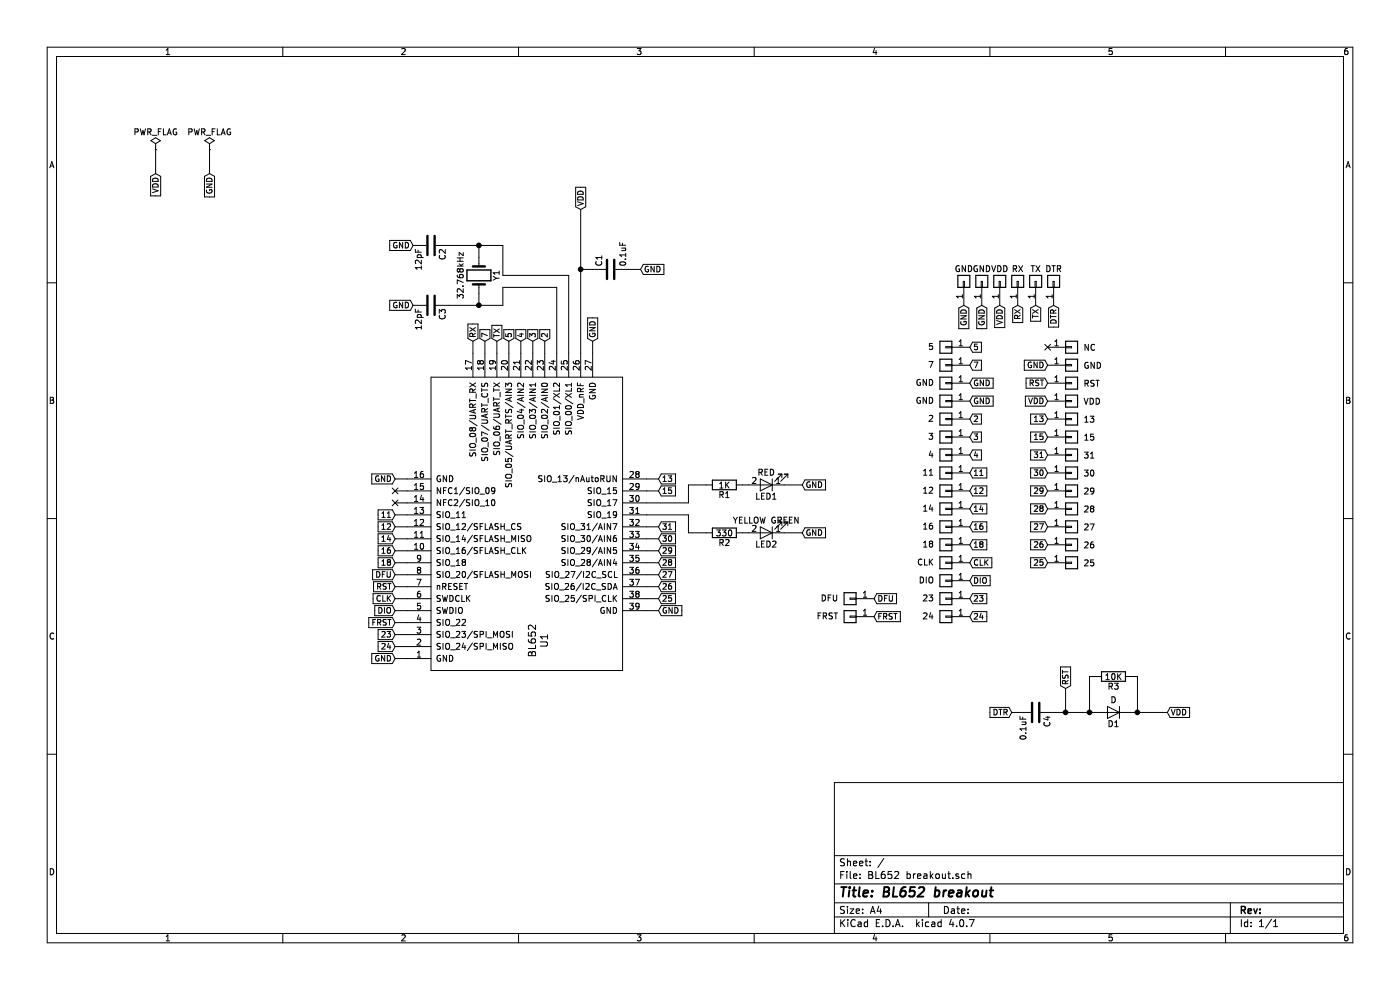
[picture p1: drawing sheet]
EESchema Schematic File Version 2
LIBS:device
LIBS:switches
LIBS:power
LIBS:transistors
LIBS:conn
LIBS:linear
LIBS:regul
LIBS:74xx
LIBS:cmos4000
LIBS:adc-dac
LIBS:memory
LIBS:xilinx
LIBS:microcontrollers
LIBS:dsp
LIBS:microchip
LIBS:analog_switches
LIBS:motorola
LIBS:texas
LIBS:intel
LIBS:audio
LIBS:interface
LIBS:digital-audio
LIBS:philips
LIBS:display
LIBS:cypress
LIBS:siliconi
LIBS:opto
LIBS:atmel
LIBS:contrib
LIBS:valves
LIBS:BL652
LIBS:BL652 breakout-cache
EELAYER 25 0
EELAYER END
$Descr A4 11693 8268
encoding utf-8
Sheet 1 1
Title "BL652 breakout"
Date ""
Rev ""
Comp ""
Comment1 ""
Comment2 ""
Comment3 ""
Comment4 ""
$EndDescr
$Comp
L C C2
U 1 1
P 3600 2050
F 0 "C2" H 3625 2150 50  0000 L CNN
F 1 "12pF" H 3625 1950 50  0000 L CNN
F 2 ".pretty:1608" H 3638 1900 50  0001 C CNN
F 3 "" H 3600 2050 50  0001 C CNN
	1    3600 2050
	0    1    1    0   
$EndComp
$Comp
L C C3
U 1 1
P 3600 2550
F 0 "C3" H 3625 2650 50  0000 L CNN
F 1 "12pF" H 3625 2450 50  0000 L CNN
F 2 ".pretty:1608" H 3638 2400 50  0001 C CNN
F 3 "" H 3600 2550 50  0001 C CNN
	1    3600 2550
	0    1    1    0   
$EndComp
$Comp
L Crystal Y1
U 1 1
P 4000 2300
F 0 "Y1" H 4000 2450 50  0000 C CNN
F 1 "32.768kHz" H 4000 2150 50  0000 C CNN
F 2 ".pretty:FC-135" H 4000 2300 50  0001 C CNN
F 3 "" H 4000 2300 50  0001 C CNN
	1    4000 2300
	0    1    1    0   
$EndComp
$Comp
L Conn_01x01 P25
U 1 1
P 8950 4700
F 0 "P25" H 9200 4700 50  0001 C CNN
F 1 "25" H 9050 4700 50  0000 L CNN
F 2 ".pretty:Wirepad" H 8950 4700 50  0001 C CNN
F 3 "" H 8950 4700 50  0001 C CNN
	1    8950 4700
	1    0    0    -1  
$EndComp
$Comp
L Conn_01x01 P26
U 1 1
P 8950 4550
F 0 "P26" H 9200 4550 50  0001 C CNN
F 1 "26" H 9050 4550 50  0000 L CNN
F 2 ".pretty:Wirepad" H 8950 4550 50  0001 C CNN
F 3 "" H 8950 4550 50  0001 C CNN
	1    8950 4550
	1    0    0    -1  
$EndComp
$Comp
L Conn_01x01 P28
U 1 1
P 8950 4250
F 0 "P28" H 9200 4250 50  0001 C CNN
F 1 "28" H 9050 4250 50  0000 L CNN
F 2 ".pretty:Wirepad" H 8950 4250 50  0001 C CNN
F 3 "" H 8950 4250 50  0001 C CNN
	1    8950 4250
	1    0    0    -1  
$EndComp
$Comp
L Conn_01x01 P29
U 1 1
P 8950 4100
F 0 "P29" H 9200 4100 50  0001 C CNN
F 1 "29" H 9050 4100 50  0000 L CNN
F 2 ".pretty:Wirepad" H 8950 4100 50  0001 C CNN
F 3 "" H 8950 4100 50  0001 C CNN
	1    8950 4100
	1    0    0    -1  
$EndComp
$Comp
L Conn_01x01 P30
U 1 1
P 8950 3950
F 0 "P30" H 9200 3950 50  0001 C CNN
F 1 "30" H 9050 3950 50  0000 L CNN
F 2 ".pretty:Wirepad" H 8950 3950 50  0001 C CNN
F 3 "" H 8950 3950 50  0001 C CNN
	1    8950 3950
	1    0    0    -1  
$EndComp
$Comp
L Conn_01x01 P2
U 1 1
P 7900 3500
F 0 "P2" H 8150 3500 50  0001 C CNN
F 1 "2" H 8000 3500 50  0000 L CNN
F 2 ".pretty:Wirepad" H 7900 3500 50  0001 C CNN
F 3 "" H 7900 3500 50  0001 C CNN
	1    7900 3500
	-1   0    0    1   
$EndComp
$Comp
L Conn_01x01 P3
U 1 1
P 7900 3650
F 0 "P3" H 8150 3650 50  0001 C CNN
F 1 "3" H 8000 3650 50  0000 L CNN
F 2 ".pretty:Wirepad" H 7900 3650 50  0001 C CNN
F 3 "" H 7900 3650 50  0001 C CNN
	1    7900 3650
	-1   0    0    1   
$EndComp
$Comp
L Conn_01x01 P4
U 1 1
P 7900 3800
F 0 "P4" H 8150 3800 50  0001 C CNN
F 1 "4" H 8000 3800 50  0000 L CNN
F 2 ".pretty:Wirepad" H 7900 3800 50  0001 C CNN
F 3 "" H 7900 3800 50  0001 C CNN
	1    7900 3800
	-1   0    0    1   
$EndComp
$Comp
L Conn_01x01 P5
U 1 1
P 7900 2900
F 0 "P5" H 8150 2900 50  0001 C CNN
F 1 "5" H 8000 2900 50  0000 L CNN
F 2 ".pretty:Wirepad" H 7900 2900 50  0001 C CNN
F 3 "" H 7900 2900 50  0001 C CNN
	1    7900 2900
	-1   0    0    1   
$EndComp
$Comp
L Conn_01x01 PTX1
U 1 1
P 8650 2350
F 0 "PTX1" H 8900 2350 50  0001 C CNN
F 1 "TX" V 8750 2350 50  0000 C CNN
F 2 ".pretty:Wirepad" H 8650 2350 50  0001 C CNN
F 3 "" H 8650 2350 50  0001 C CNN
	1    8650 2350
	0    -1   -1   0   
$EndComp
$Comp
L Conn_01x01 P7
U 1 1
P 7900 3050
F 0 "P7" H 8150 3050 50  0001 C CNN
F 1 "7" H 8000 3050 50  0000 L CNN
F 2 ".pretty:Wirepad" H 7900 3050 50  0001 C CNN
F 3 "" H 7900 3050 50  0001 C CNN
	1    7900 3050
	-1   0    0    1   
$EndComp
$Comp
L Conn_01x01 PRX1
U 1 1
P 8500 2350
F 0 "PRX1" H 8750 2350 50  0001 C CNN
F 1 "RX" V 8600 2350 50  0000 C CNN
F 2 ".pretty:Wirepad" H 8500 2350 50  0001 C CNN
F 3 "" H 8500 2350 50  0001 C CNN
	1    8500 2350
	0    -1   -1   0   
$EndComp
$Comp
L Conn_01x01 P12
U 1 1
P 7900 4100
F 0 "P12" H 8200 4100 50  0001 C CNN
F 1 "12" H 8000 4100 50  0000 L CNN
F 2 ".pretty:Wirepad" H 7900 4100 50  0001 C CNN
F 3 "" H 7900 4100 50  0001 C CNN
	1    7900 4100
	-1   0    0    1   
$EndComp
$Comp
L Conn_01x01 P14
U 1 1
P 7900 4250
F 0 "P14" H 8200 4250 50  0001 C CNN
F 1 "14" H 8000 4250 50  0000 L CNN
F 2 ".pretty:Wirepad" H 7900 4250 50  0001 C CNN
F 3 "" H 7900 4250 50  0001 C CNN
	1    7900 4250
	-1   0    0    1   
$EndComp
$Comp
L Conn_01x01 P16
U 1 1
P 7900 4400
F 0 "P16" H 8200 4400 50  0001 C CNN
F 1 "16" H 8000 4400 50  0000 L CNN
F 2 ".pretty:Wirepad" H 7900 4400 50  0001 C CNN
F 3 "" H 7900 4400 50  0001 C CNN
	1    7900 4400
	-1   0    0    1   
$EndComp
$Comp
L Conn_01x01 PDFU1
U 1 1
P 7100 5000
F 0 "PDFU1" H 7400 5000 50  0001 C CNN
F 1 "DFU" H 7200 5000 50  0000 L CNN
F 2 ".pretty:Circle" H 7100 5000 50  0001 C CNN
F 3 "" H 7100 5000 50  0001 C CNN
	1    7100 5000
	-1   0    0    1   
$EndComp
$Comp
L Conn_01x01 PRST1
U 1 1
P 8950 3200
F 0 "PRST1" H 9250 3200 50  0001 C CNN
F 1 "RST" H 9050 3200 50  0000 L CNN
F 2 ".pretty:Wirepad" H 8950 3200 50  0001 C CNN
F 3 "" H 8950 3200 50  0001 C CNN
	1    8950 3200
	1    0    0    -1  
$EndComp
$Comp
L Conn_01x01 PCLK1
U 1 1
P 7900 4700
F 0 "PCLK1" H 8200 4700 50  0001 C CNN
F 1 "CLK" H 8000 4700 50  0000 L CNN
F 2 ".pretty:Wirepad" H 7900 4700 50  0001 C CNN
F 3 "" H 7900 4700 50  0001 C CNN
	1    7900 4700
	-1   0    0    1   
$EndComp
$Comp
L Conn_01x01 PDIO1
U 1 1
P 7900 4850
F 0 "PDIO1" H 8200 4850 50  0001 C CNN
F 1 "DIO" H 8000 4850 50  0000 L CNN
F 2 ".pretty:Wirepad" H 7900 4850 50  0001 C CNN
F 3 "" H 7900 4850 50  0001 C CNN
	1    7900 4850
	-1   0    0    1   
$EndComp
$Comp
L Conn_01x01 PVDD1
U 1 1
P 8950 3350
F 0 "PVDD1" H 9200 3350 50  0001 C CNN
F 1 "VDD" H 9050 3350 50  0000 L CNN
F 2 ".pretty:Wirepad" H 8950 3350 50  0001 C CNN
F 3 "" H 8950 3350 50  0001 C CNN
	1    8950 3350
	1    0    0    -1  
$EndComp
$Comp
L C C1
U 1 1
P 5100 2250
F 0 "C1" H 5125 2350 50  0000 L CNN
F 1 "0.1uF" H 5125 2150 50  0000 L CNN
F 2 ".pretty:1608" H 5138 2100 50  0001 C CNN
F 3 "" H 5100 2250 50  0001 C CNN
	1    5100 2250
	0    -1   -1   0   
$EndComp
$Comp
L PWR_FLAG #FLG01
U 1 1
P 1750 1250
F 0 "#FLG01" H 1750 1325 50  0001 C CNN
F 1 "PWR_FLAG" H 1750 1400 50  0000 C CNN
F 2 "" H 1750 1250 50  0001 C CNN
F 3 "" H 1750 1250 50  0001 C CNN
	1    1750 1250
	1    0    0    -1  
$EndComp
$Comp
L Conn_01x01 PGND2
U 1 1
P 7900 3350
F 0 "PGND2" H 8200 3350 50  0001 C CNN
F 1 "GND" H 8000 3350 50  0000 L CNN
F 2 ".pretty:Wirepad" H 7900 3350 50  0001 C CNN
F 3 "" H 7900 3350 50  0001 C CNN
	1    7900 3350
	-1   0    0    1   
$EndComp
Text GLabel 3300 5100 0    47   Input ~ 0
DIO
Text GLabel 3300 5000 0    47   Input ~ 0
CLK
Text GLabel 3300 4900 0    47   Input ~ 0
RST
Text GLabel 3300 4800 0    47   Input ~ 0
DFU
Text GLabel 3300 4600 0    47   Input ~ 0
16
Text GLabel 1750 1450 3    47   Input ~ 0
GND
Text GLabel 3300 4500 0    47   Input ~ 0
14
Text GLabel 3300 4400 0    47   Input ~ 0
12
Text GLabel 3950 2850 1    47   Input ~ 0
RX
Text GLabel 4050 2850 1    47   Input ~ 0
7
Text GLabel 4150 2850 1    47   Input ~ 0
TX
Text GLabel 4250 2850 1    47   Input ~ 0
5
Text GLabel 4350 2850 1    47   Input ~ 0
4
Text GLabel 4450 2850 1    47   Input ~ 0
3
Text GLabel 4550 2850 1    47   Input ~ 0
2
Text GLabel 4850 1750 1    47   Input ~ 0
VDD
Text GLabel 5500 4900 2    47   Input ~ 0
26
Text GLabel 5500 4700 2    47   Input ~ 0
28
Text GLabel 5500 4600 2    47   Input ~ 0
29
Text GLabel 5500 4400 2    47   Input ~ 0
31
Text GLabel 8750 4700 0    47   Input ~ 0
25
Text GLabel 8750 4550 0    47   Input ~ 0
26
Text GLabel 8750 4250 0    47   Input ~ 0
28
Text GLabel 8750 4100 0    47   Input ~ 0
29
Text GLabel 8750 3950 0    47   Input ~ 0
30
Text GLabel 8750 3350 0    47   Input ~ 0
VDD
Text GLabel 8100 3500 2    47   Input ~ 0
2
Text GLabel 8100 3650 2    47   Input ~ 0
3
Text GLabel 8100 3800 2    47   Input ~ 0
4
Text GLabel 8100 2900 2    47   Input ~ 0
5
Text GLabel 8650 2550 3    47   Input ~ 0
TX
Text GLabel 8100 3050 2    47   Input ~ 0
7
Text GLabel 8500 2550 3    47   Input ~ 0
RX
Text GLabel 8100 4850 2    47   Input ~ 0
DIO
Text GLabel 8100 4700 2    47   Input ~ 0
CLK
Text GLabel 8750 3200 0    47   Input ~ 0
RST
Text GLabel 7300 5000 2    47   Input ~ 0
DFU
Text GLabel 8100 4400 2    47   Input ~ 0
16
Text GLabel 8100 4250 2    47   Input ~ 0
14
Text GLabel 8100 4100 2    47   Input ~ 0
12
$Comp
L PWR_FLAG #FLG02
U 1 1
P 1300 1250
F 0 "#FLG02" H 1300 1325 50  0001 C CNN
F 1 "PWR_FLAG" H 1300 1400 50  0000 C CNN
F 2 "" H 1300 1250 50  0001 C CNN
F 3 "" H 1300 1250 50  0001 C CNN
	1    1300 1250
	1    0    0    -1  
$EndComp
Text GLabel 1300 1450 3    47   Input ~ 0
VDD
$Comp
L BL652 U1
U 1 1
P 4150 4800
F 0 "U1" H 4700 5200 60  0000 C CNN
F 1 "BL652" H 4700 5100 60  0000 C CNN
F 2 ".pretty:BL652" H 4150 4800 60  0001 C CNN
F 3 "" H 4150 4800 60  0001 C CNN
	1    4150 4800
	0    1    1    0   
$EndComp
Text GLabel 5500 5000 2    47   Input ~ 0
25
$Comp
L LED LED1
U 1 1
P 6400 4050
F 0 "LED1" H 6400 4150 50  0000 C CNN
F 1 "RED" H 6400 3950 50  0000 C CNN
F 2 ".pretty:1608" H 6400 4050 50  0001 C CNN
F 3 "" H 6400 4050 50  0001 C CNN
	1    6400 4050
	-1   0    0    1   
$EndComp
$Comp
L LED LED2
U 1 1
P 6400 4450
F 0 "LED2" H 6400 4550 50  0000 C CNN
F 1 "YELLOW GREEN" H 6400 4350 50  0000 C CNN
F 2 ".pretty:1608" H 6400 4450 50  0001 C CNN
F 3 "" H 6400 4450 50  0001 C CNN
	1    6400 4450
	-1   0    0    1   
$EndComp
$Comp
L R R1
U 1 1
P 6050 4050
F 0 "R1" V 6130 4050 50  0000 C CNN
F 1 "1K" V 6050 4050 50  0000 C CNN
F 2 ".pretty:1608" V 5980 4050 50  0001 C CNN
F 3 "" H 6050 4050 50  0001 C CNN
	1    6050 4050
	0    1    1    0   
$EndComp
$Comp
L R R2
U 1 1
P 6050 4450
F 0 "R2" V 6130 4450 50  0000 C CNN
F 1 "330" V 6050 4450 50  0000 C CNN
F 2 ".pretty:1608" V 5980 4450 50  0001 C CNN
F 3 "" H 6050 4450 50  0001 C CNN
	1    6050 4450
	0    1    1    0   
$EndComp
$Comp
L C C4
U 1 1
P 8650 5950
F 0 "C4" H 8675 6050 50  0000 L CNN
F 1 "0.1uF" H 8675 5850 50  0000 L CNN
F 2 ".pretty:1608" H 8688 5800 50  0001 C CNN
F 3 "" H 8650 5950 50  0001 C CNN
	1    8650 5950
	0    1    1    0   
$EndComp
Text GLabel 8900 5750 1    47   Input ~ 0
RST
$Comp
L D D1
U 1 1
P 9300 5950
F 0 "D1" H 9300 6050 50  0000 C CNN
F 1 "D" H 9300 5850 50  0000 C CNN
F 2 ".pretty:Diode" H 9300 5950 50  0001 C CNN
F 3 "" H 9300 5950 50  0001 C CNN
	1    9300 5950
	-1   0    0    1   
$EndComp
$Comp
L R R3
U 1 1
P 9300 5650
F 0 "R3" V 9380 5650 50  0000 C CNN
F 1 "10K" V 9300 5650 50  0000 C CNN
F 2 ".pretty:1608" V 9230 5650 50  0001 C CNN
F 3 "" H 9300 5650 50  0001 C CNN
	1    9300 5650
	0    1    1    0   
$EndComp
Text GLabel 9750 5950 2    47   Input ~ 0
VDD
$Comp
L Conn_01x01 PFRST1
U 1 1
P 7100 5150
F 0 "PFRST1" H 7400 5150 50  0001 C CNN
F 1 "FRST" H 7200 5150 50  0000 L CNN
F 2 ".pretty:Circle" H 7100 5150 50  0001 C CNN
F 3 "" H 7100 5150 50  0001 C CNN
	1    7100 5150
	-1   0    0    1   
$EndComp
Text GLabel 7300 5150 2    47   Input ~ 0
FRST
Text GLabel 3300 5200 0    47   Input ~ 0
FRST
NoConn ~ 3300 4100
NoConn ~ 3300 4200
$Comp
L Conn_01x01 PGND5
U 1 1
P 8200 2350
F 0 "PGND5" H 8500 2350 50  0001 C CNN
F 1 "GND" V 8300 2350 50  0000 C CNN
F 2 ".pretty:Wirepad" H 8200 2350 50  0001 C CNN
F 3 "" H 8200 2350 50  0001 C CNN
	1    8200 2350
	0    -1   -1   0   
$EndComp
$Comp
L Conn_01x01 PGND4
U 1 1
P 8050 2350
F 0 "PGND4" H 8350 2350 50  0001 C CNN
F 1 "GND" V 8150 2350 50  0000 C CNN
F 2 ".pretty:Wirepad" H 8050 2350 50  0001 C CNN
F 3 "" H 8050 2350 50  0001 C CNN
	1    8050 2350
	0    -1   -1   0   
$EndComp
Text GLabel 8350 2550 3    47   Input ~ 0
VDD
$Comp
L Conn_01x01 PVDD2
U 1 1
P 8350 2350
F 0 "PVDD2" H 8600 2350 50  0001 C CNN
F 1 "VDD" V 8450 2350 50  0000 C CNN
F 2 ".pretty:Wirepad" H 8350 2350 50  0001 C CNN
F 3 "" H 8350 2350 50  0001 C CNN
	1    8350 2350
	0    -1   -1   0   
$EndComp
$Comp
L Conn_01x01 PNC2
U 1 1
P 8950 2900
F 0 "PNC2" H 9250 2900 50  0001 C CNN
F 1 "NC" H 9050 2900 50  0000 L CNN
F 2 ".pretty:Wirepad" H 8950 2900 50  0001 C CNN
F 3 "" H 8950 2900 50  0001 C CNN
	1    8950 2900
	1    0    0    -1  
$EndComp
NoConn ~ 8750 2900
$Comp
L Conn_01x01 PDTR1
U 1 1
P 8800 2350
F 0 "PDTR1" H 9050 2350 50  0001 C CNN
F 1 "DTR" V 8900 2350 50  0000 C CNN
F 2 ".pretty:Wirepad" H 8800 2350 50  0001 C CNN
F 3 "" H 8800 2350 50  0001 C CNN
	1    8800 2350
	0    -1   -1   0   
$EndComp
Text GLabel 8800 2550 3    47   Input ~ 0
DTR
Text GLabel 8450 5950 0    47   Input ~ 0
DTR
$Comp
L Conn_01x01 PGND1
U 1 1
P 7900 3200
F 0 "PGND1" H 8200 3200 50  0001 C CNN
F 1 "GND" H 8000 3200 50  0000 L CNN
F 2 ".pretty:Wirepad" H 7900 3200 50  0001 C CNN
F 3 "" H 7900 3200 50  0001 C CNN
	1    7900 3200
	-1   0    0    1   
$EndComp
$Comp
L Conn_01x01 PGND3
U 1 1
P 8950 3050
F 0 "PGND3" H 9250 3050 50  0001 C CNN
F 1 "GND" H 9050 3050 50  0000 L CNN
F 2 ".pretty:Wirepad" H 8950 3050 50  0001 C CNN
F 3 "" H 8950 3050 50  0001 C CNN
	1    8950 3050
	1    0    0    -1  
$EndComp
Text GLabel 5500 4500 2    47   Input ~ 0
30
$Comp
L Conn_01x01 P31
U 1 1
P 8950 3800
F 0 "P31" H 9200 3800 50  0001 C CNN
F 1 "31" H 9050 3800 50  0000 L CNN
F 2 ".pretty:Wirepad" H 8950 3800 50  0001 C CNN
F 3 "" H 8950 3800 50  0001 C CNN
	1    8950 3800
	1    0    0    -1  
$EndComp
Text GLabel 8750 3800 0    47   Input ~ 0
31
Text GLabel 5500 4000 2    47   Input ~ 0
13
$Comp
L Conn_01x01 P13
U 1 1
P 8950 3500
F 0 "P13" H 9200 3500 50  0001 C CNN
F 1 "13" H 9050 3500 50  0000 L CNN
F 2 ".pretty:Wirepad" H 8950 3500 50  0001 C CNN
F 3 "" H 8950 3500 50  0001 C CNN
	1    8950 3500
	1    0    0    -1  
$EndComp
Text GLabel 8750 3500 0    47   Input ~ 0
13
Text GLabel 3300 4300 0    47   Input ~ 0
11
$Comp
L Conn_01x01 P11
U 1 1
P 7900 3950
F 0 "P11" H 8200 3950 50  0001 C CNN
F 1 "11" H 8000 3950 50  0000 L CNN
F 2 ".pretty:Wirepad" H 7900 3950 50  0001 C CNN
F 3 "" H 7900 3950 50  0001 C CNN
	1    7900 3950
	-1   0    0    1   
$EndComp
Text GLabel 8100 3950 2    47   Input ~ 0
11
Text GLabel 5500 4100 2    47   Input ~ 0
15
$Comp
L Conn_01x01 P15
U 1 1
P 8950 3650
F 0 "P15" H 9200 3650 50  0001 C CNN
F 1 "15" H 9050 3650 50  0000 L CNN
F 2 ".pretty:Wirepad" H 8950 3650 50  0001 C CNN
F 3 "" H 8950 3650 50  0001 C CNN
	1    8950 3650
	1    0    0    -1  
$EndComp
Text GLabel 8750 3650 0    47   Input ~ 0
15
$Comp
L Conn_01x01 P18
U 1 1
P 7900 4550
F 0 "P18" H 8200 4550 50  0001 C CNN
F 1 "18" H 8000 4550 50  0000 L CNN
F 2 ".pretty:Wirepad" H 7900 4550 50  0001 C CNN
F 3 "" H 7900 4550 50  0001 C CNN
	1    7900 4550
	-1   0    0    1   
$EndComp
Text GLabel 8100 4550 2    47   Input ~ 0
18
Text GLabel 3300 4700 0    47   Input ~ 0
18
Wire Wire Line
	1750 1250 1750 1450
Wire Wire Line
	4850 1750 4850 2250
Wire Wire Line
	4850 2250 4850 2950
Connection ~ 4000 2550
Wire Wire Line
	4000 2550 4000 2450
Wire Wire Line
	3750 2550 4000 2550
Wire Wire Line
	4000 2550 4200 2550
Connection ~ 4000 2050
Wire Wire Line
	4000 2050 4000 2150
Wire Wire Line
	3750 2050 4000 2050
Wire Wire Line
	4000 2050 4200 2050
Wire Wire Line
	4200 2550 4200 2400
Wire Wire Line
	4200 2050 4200 2300
Wire Wire Line
	4200 2300 4750 2300
Wire Wire Line
	1300 1250 1300 1450
Wire Wire Line
	4200 2400 4650 2400
Wire Wire Line
	4650 2400 4650 2950
Wire Wire Line
	4750 2300 4750 2950
Wire Wire Line
	5500 5100 5400 5100
Wire Wire Line
	5500 5000 5400 5000
Wire Wire Line
	5500 4900 5400 4900
Wire Wire Line
	5500 4700 5400 4700
Wire Wire Line
	5500 4600 5400 4600
Wire Wire Line
	5500 4400 5400 4400
Wire Wire Line
	3400 5500 3300 5500
Wire Wire Line
	3400 5100 3300 5100
Wire Wire Line
	3400 5000 3300 5000
Wire Wire Line
	3400 4900 3300 4900
Wire Wire Line
	3400 4800 3300 4800
Wire Wire Line
	3400 4600 3300 4600
Wire Wire Line
	3400 4500 3300 4500
Wire Wire Line
	3400 4400 3300 4400
Wire Wire Line
	3400 4000 3300 4000
Wire Wire Line
	4550 2850 4550 2950
Wire Wire Line
	4450 2950 4450 2850
Wire Wire Line
	4350 2850 4350 2950
Wire Wire Line
	4250 2950 4250 2850
Wire Wire Line
	4150 2850 4150 2950
Wire Wire Line
	4050 2950 4050 2850
Wire Wire Line
	3950 2850 3950 2950
Wire Wire Line
	5400 4200 5750 4200
Wire Wire Line
	5750 4200 5750 4050
Wire Wire Line
	5750 4050 5900 4050
Wire Wire Line
	5400 4300 5750 4300
Wire Wire Line
	5750 4300 5750 4450
Wire Wire Line
	5750 4450 5900 4450
Wire Wire Line
	6700 4050 6550 4050
Wire Wire Line
	6700 4450 6550 4450
Wire Wire Line
	8900 5750 8900 5950
Wire Wire Line
	8800 5950 8900 5950
Wire Wire Line
	8900 5950 9100 5950
Wire Wire Line
	9100 5950 9150 5950
Connection ~ 8900 5950
Wire Wire Line
	9150 5650 9100 5650
Wire Wire Line
	9100 5650 9100 5950
Connection ~ 9100 5950
Wire Wire Line
	9450 5650 9500 5650
Wire Wire Line
	9500 5650 9500 5950
Wire Wire Line
	9450 5950 9500 5950
Wire Wire Line
	9500 5950 9750 5950
Connection ~ 9500 5950
Wire Wire Line
	3400 5300 3300 5300
Wire Wire Line
	3400 5200 3300 5200
Wire Wire Line
	3400 4200 3300 4200
Wire Wire Line
	3400 4100 3300 4100
Wire Wire Line
	3400 5400 3300 5400
Wire Wire Line
	8500 5950 8450 5950
Wire Wire Line
	6250 4050 6200 4050
Wire Wire Line
	6250 4450 6200 4450
Wire Wire Line
	5400 4500 5500 4500
Wire Wire Line
	5400 4000 5500 4000
Wire Wire Line
	3400 4300 3300 4300
Wire Wire Line
	5500 4100 5400 4100
Wire Wire Line
	3400 4700 3300 4700
Connection ~ 4850 2250
Wire Wire Line
	4950 2250 4850 2250
Wire Wire Line
	5350 2250 5250 2250
Wire Wire Line
	4950 2950 4950 2850
Wire Wire Line
	5500 4800 5400 4800
Text GLabel 3300 4000 0    47   Input ~ 0
GND
Text GLabel 3450 2050 0    47   Input ~ 0
GND
Text GLabel 3450 2550 0    47   Input ~ 0
GND
Text GLabel 5350 2250 2    47   Input ~ 0
GND
Text GLabel 4950 2850 1    47   Input ~ 0
GND
Text GLabel 5500 5100 2    47   Input ~ 0
GND
Text GLabel 8100 3200 2    47   Input ~ 0
GND
Text GLabel 6700 4050 2    47   Input ~ 0
GND
Text GLabel 6700 4450 2    47   Input ~ 0
GND
Text GLabel 8100 3350 2    47   Input ~ 0
GND
Text GLabel 8750 3050 0    47   Input ~ 0
GND
Text GLabel 8050 2550 3    47   Input ~ 0
GND
Text GLabel 8200 2550 3    47   Input ~ 0
GND
Text GLabel 3300 5500 0    47   Input ~ 0
GND
Text GLabel 5500 4800 2    47   Input ~ 0
27
$Comp
L Conn_01x01 P27
U 1 1
P 8950 4400
F 0 "P27" H 9200 4400 50  0001 C CNN
F 1 "27" H 9050 4400 50  0000 L CNN
F 2 ".pretty:Wirepad" H 8950 4400 50  0001 C CNN
F 3 "" H 8950 4400 50  0001 C CNN
	1    8950 4400
	1    0    0    -1  
$EndComp
Text GLabel 8750 4400 0    47   Input ~ 0
27
Text GLabel 3300 5300 0    47   Input ~ 0
23
Text GLabel 3300 5400 0    47   Input ~ 0
24
$Comp
L Conn_01x01 P23
U 1 1
P 7900 5000
F 0 "P23" H 8200 5000 50  0001 C CNN
F 1 "23" H 8000 5000 50  0000 L CNN
F 2 ".pretty:Wirepad" H 7900 5000 50  0001 C CNN
F 3 "" H 7900 5000 50  0001 C CNN
	1    7900 5000
	-1   0    0    1   
$EndComp
$Comp
L Conn_01x01 P24
U 1 1
P 7900 5150
F 0 "P24" H 8200 5150 50  0001 C CNN
F 1 "24" H 8000 5150 50  0000 L CNN
F 2 ".pretty:Wirepad" H 7900 5150 50  0001 C CNN
F 3 "" H 7900 5150 50  0001 C CNN
	1    7900 5150
	-1   0    0    1   
$EndComp
Text GLabel 8100 5000 2    47   Input ~ 0
23
Text GLabel 8100 5150 2    47   Input ~ 0
24
$EndSCHEMATC
